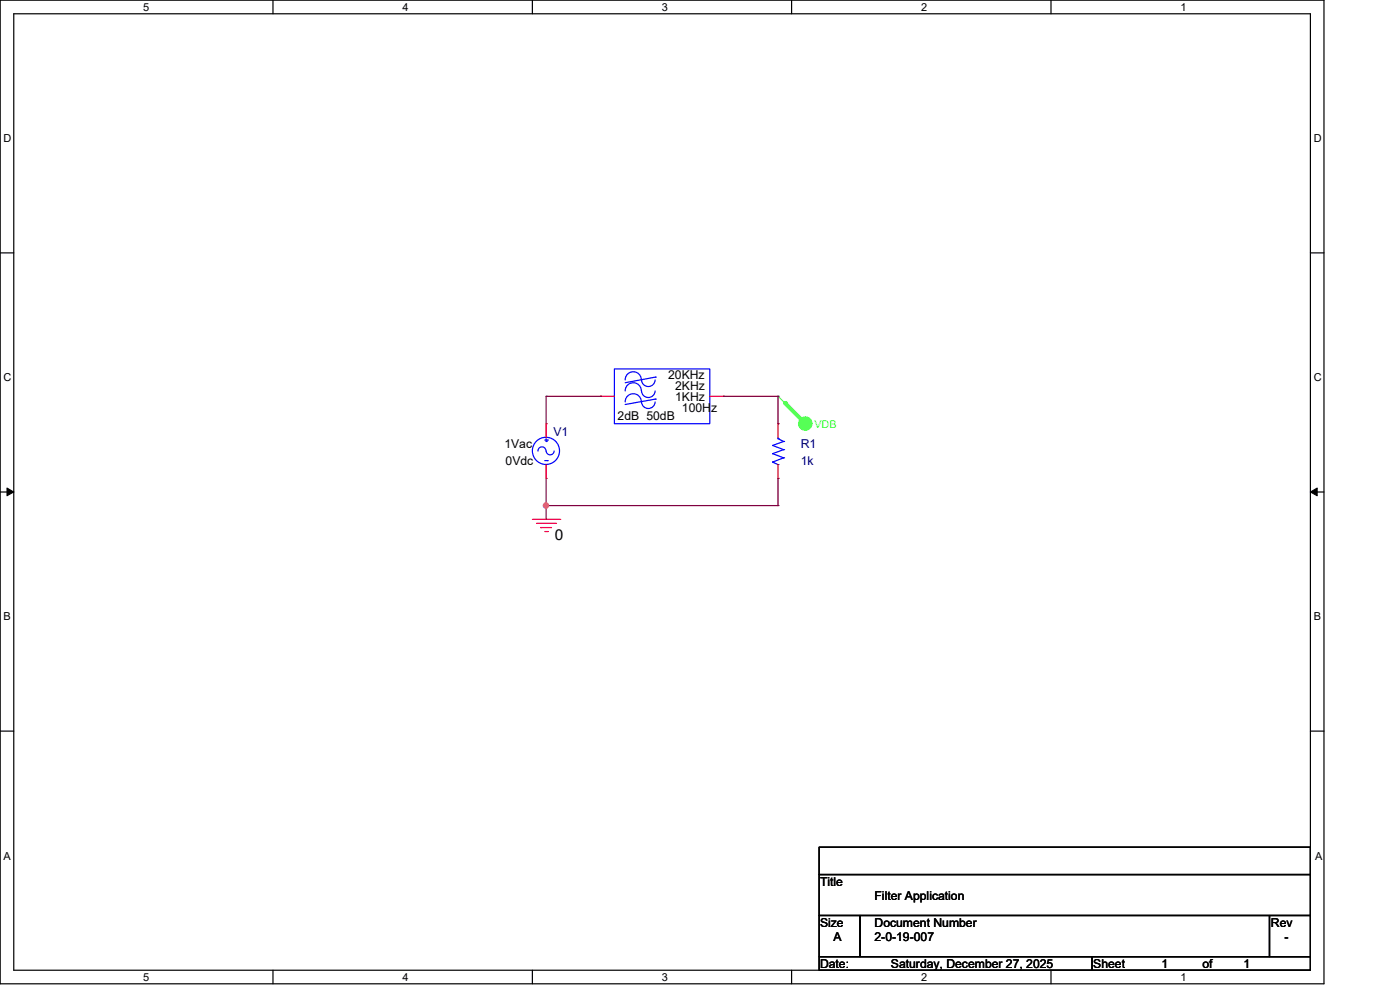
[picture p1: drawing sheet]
<svg xmlns="http://www.w3.org/2000/svg" width="297mm" height="210mm" viewBox="0 0 297 210" stroke-linecap="round" stroke-linejoin="round" font-family="sans-serif">
<g fill="none" stroke="#000" stroke-width=".25">
<path d="M0 0h280.6v208.4h-280.6zM2.9 2.9h274.8v202.6h-274.8zM57.8 0v2.9M112.8 0v2.9M167.8 0v2.9M222.7 0v2.9M0 53.6h2.9M277.7 53.6h2.9M0 104.2h2.9M277.7 104.2h2.9M0 154.9h2.9M277.7 154.9h2.9"/>
<path d="M173.6 179.4h104.1v5.8h-104.1zM173.6 185.2h104.1v8.7h-104.1zM173.6 193.9h8.7v8.7h-8.7zM182.3 193.9h86.7v8.7h-86.7zM269 193.9h8.7v8.7h-8.7zM57.8 205.5v2.9M112.8 205.5v2.9M167.8 205.5v2.9M173.6 202.6h57.8v2.9h-57.8zM222.7 205.5v2.9M231.4 202.6h46.3v2.9h-46.3z"/>
</g>
<path d="M1.5 103.4l1.4 .8-1.4 .8zM277.7 104.2l1.4-.8v1.6z" fill="#000" stroke="#000" stroke-width=".21"/>
<path d="M112.8 110h5.8M113.7 110.9h4M114.6 111.7h.1M114.6 111.7h2.3M115.4 112.6h.6M116 112.6h.1M117.7 110.9h.1M118.6 110h.1" fill="none" stroke="#f00" stroke-width=".25"/>
<circle cx="170.6" cy="89.7" r="1.42" fill="#5f5" stroke="#5f5" stroke-width=".25"/>
<path d="M164.9 83.9h.1M164.9 83.9l5.8 5.8" fill="none" stroke="#5f5" stroke-width=".25"/>
<path d="M166.4 85.4l4.3 4.3" fill="none" stroke="#5f5" stroke-width=".85"/>
<circle cx="166.4" cy="85.4" r=".42" fill="#5f5"/>
<g fill="none" stroke="#00f" stroke-width=".25">
<path d="M130.2 78.1h20.2v11.6h-20.2zM138.9 79.9h.1M138.9 79.9l-6.4 1.2M115.4 97.6h.6M115.4 93.2h.6M115.7 95.5a.85 .85 0 0 0-.8-.9 .85 .85 0 0 0-.9 .9M115.7 93.5h.1M115.7 92.9v.6M116 97.6h.1M116 93.2h.1M117.4 95.5a.85 .85 0 0 1-.8 .8 .85 .85 0 0 1-.9-.8M135.9 85.1a1.71 1.71 0 0 0-1.7-1.7 1.71 1.71 0 0 0-1.7 1.7"/>
<path d="M135.9 82.8a1.71 1.71 0 0 0-1.7-1.7 1.71 1.71 0 0 0-1.7 1.7M135.9 80.5a1.71 1.71 0 0 0-1.7-1.8 1.71 1.71 0 0 0-1.7 1.8M138.8 85.1a1.44 1.44 0 0 1-1.4 1.4 1.44 1.44 0 0 1-1.4-1.4M138.8 80.5a1.44 1.44 0 0 1-1.4 1.4 1.44 1.44 0 0 1-1.4-1.4M138.8 82.8a1.44 1.44 0 0 1-1.4 1.4 1.44 1.44 0 0 1-1.4-1.4M138.9 84.5h.1M138.9 84.5l-6.4 1.2M163.7 94.4h.1M163.7 96.1h.1M163.7 97.9h.1M163.7 94.4l2.4 .8M163.7 96.1l2.4 .9"/>
<path d="M163.7 97.9l1.2 .5M164.9 98.4h.1M164.9 92.9h.1M164.9 92.9l1.2 .6M164.9 92.6v.3M166.1 93.5h.1M166.1 95.2h.1M166.1 97h.1M166.1 93.5l-2.4 .9M166.1 95.2l-2.4 .9M166.1 97l-2.4 .9"/>
<circle cx="115.7" cy="95.5" r="2.88"/>
</g>
<path d="M115.7 89.7h.1M115.7 89.7v2.9M115.7 98.4v2.9M127.3 83.9h.1M127.3 83.9h2.9M150.4 83.9h2.9M153.3 83.9h.1M164.9 89.7h.1M164.9 89.7v2.9M164.9 98.4v2.9M115.7 101.3h.1M164.9 101.3h.1" fill="none" stroke="#f00" stroke-width=".25"/>
<g fill="none" stroke="#800040" stroke-width=".25">
<path d="M115.7 83.9h.1M115.7 83.9v5.8M115.7 83.9h11.6M127.3 83.9h.1M153.3 83.9h11.6M164.9 83.9h.1M164.9 89.7h.1M164.9 83.9v5.8M115.7 107.1h.1M115.7 101.3v8.7M115.7 107.1h49.2M164.9 107.1h.1"/>
<path d="M164.9 101.3h.1M164.9 101.3v5.8"/>
</g>
<circle cx="115.7" cy="107.1" r=".55" fill="#f0f" stroke="#f0f" stroke-width=".25"/>
<text font-size="3.2" x="117.6" y="114.3">0</text>
<g font-size="2.6">
<text x="141.6" y="80.3">20KHz</text>
<text x="143.1" y="82.5">2KHz</text>
<text x="130.9" y="88.9">2dB 50dB</text>
<text x="143.1" y="84.9">1KHz</text>
<text x="144.5" y="87.2">100Hz</text>
<text x="106.9" y="95">1Vac</text>
<text x="107.1" y="98.5">0Vdc</text>
<text x="173.8" y="187.7">Title</text>
<text x="185.3" y="190.6">Filter Application</text>
<text x="173.8" y="196.3">Size</text>
<text x="185.3" y="196.3">Document Number</text>
<text x="269.3" y="196.3">Rev</text>
<text x="176.7" y="199.3">A</text>
<text x="185.3" y="199.3">2-0-19-007</text>
<text x="272.2" y="199.3">-</text>
<text x="173.8" y="205.1">Date:</text>
<text x="188.8" y="205.1">Saturday, December 27, 2025</text>
<text x="231.7" y="205.1">Sheet</text>
<text x="246.2" y="205.1">1</text>
<text x="254.8" y="205.1">of</text>
<text x="263.5" y="205.1">1</text>
</g>
<g font-size="2.6" fill="#000080">
<text x="117.3" y="92.4">V1</text>
<text x="169.7" y="95">R1</text>
<text x="169.7" y="98.5">1k</text>
</g>
<g font-size="2.3">
<text x="30.4" y="2.2">5</text>
<text x="85.3" y="2.2">4</text>
<text x="140.3" y="2.2">3</text>
<text x="195.2" y="2.2">2</text>
<text x="250.2" y="2.2">1</text>
<text x=".8" y="30.1">D</text>
<text x="278.4" y="30.1">D</text>
<text x=".8" y="80.8">C</text>
<text x="278.4" y="80.8">C</text>
<text x=".8" y="131.4">B</text>
<text x="278.4" y="131.4">B</text>
<text x=".8" y="182.2">A</text>
<text x="278.7" y="182.2">A</text>
<text x="30.4" y="207.7">5</text>
<text x="85.3" y="207.7">4</text>
<text x="140.3" y="207.7">3</text>
<text x="195.2" y="207.7">2</text>
<text x="250.2" y="207.7">1</text>
</g>
<text font-size="2.3" fill="#5f5" x="172.6" y="90.7">VDB</text>
</svg>
